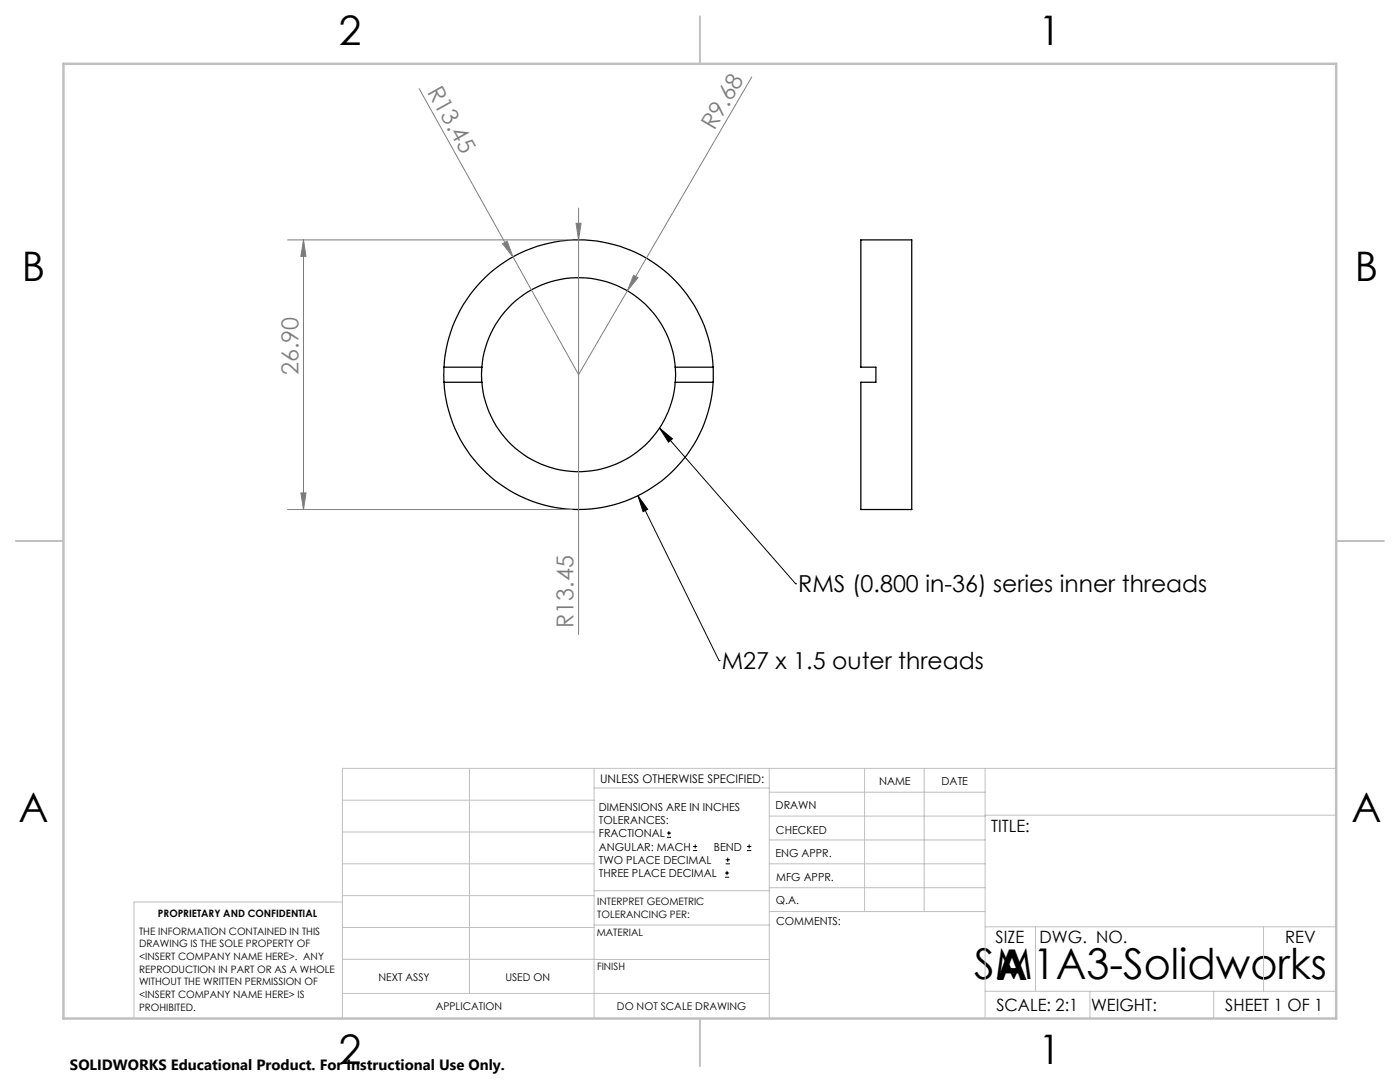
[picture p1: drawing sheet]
<svg xmlns="http://www.w3.org/2000/svg" width="279mm" height="216mm" viewBox="0 0 279 216" stroke-linecap="round" stroke-linejoin="round" font-family="sans-serif">
<g fill="none" stroke="#000" stroke-width=".25">
<path d="M171.8 47.9h10.2v53.8h-10.2v-25.4h3v-3h-3zM88.6 76.3a26.9 26.9 0 0 0 26.9 25.4 26.9 26.9 0 0 0 26.8-25.4M88.6 73.3a26.9 26.9 0 0 1 26.9-25.4 26.9 26.9 0 0 1 26.8 25.4M88.6 73.3v3M88.6 76.3h7.6M88.6 73.3h7.6M96.2 76.3a19.4 19.4 0 0 0 19.3 17.8 19.4 19.4 0 0 0 19.3-17.8M96.2 73.3a19.4 19.4 0 0 1 19.3-17.9 19.4 19.4 0 0 1 19.3 17.9M96.2 73.3v3M134.8 73.3v3M134.8 76.3h7.5M134.8 73.3h7.5"/>
<path d="M142.3 73.3v3"/>
</g>
<g fill="none" stroke="#000" stroke-width=".2">
<path d="M127.3 98.9l16.2 32.9M127.3 98.9l2 2.7-1 .5zM131.6 85.4l27.2 31.1M131.6 85.4l2.6 2.2-.8 .6zM158.8 116.5h.1M143.5 131.8h.1M133.1 167.1h.8M133.1 166.2h.8M133.5 165.8v.9M138.3 169.7h.8M138.3 168.9h.8M138.7 168.5v.8"/>
<path d="M144.7 175h.8M144.7 174.2h.8M144.8 172.4h.9M144.8 171.6h.9M145.1 173.8v.8M145.2 171.1v.9M149.1 169.7h.8M149.1 168.9h.8M149.5 168.5v.8"/>
</g>
<path d="M83.6 17.7l18.8 33.6M150 15.3l-24.8 42.7M57.4 47.9h56.8M60.6 47.9l.5 3.3h-1.1zM60.6 47.9v53.8M100.3 48.6l.9-.5 1.2 3.2zM102.4 51.3l13.1 23.5 9.7-16.8M115 44.6h1l-.5 3.3zM115.5 41.5v85.1M126.4 54.9l.9 .5-2.1 2.6zM60 98.4h1.1l-.5 3.3zM57.4 101.7h56.8" fill="none" stroke="#808080" stroke-width=".2"/>
<g fill="none" stroke="#c0c0c0" stroke-width=".2">
<path d="M68.3 159.7h50.3M93.7 153.3v44.9M118.6 153.3v49.9M118.6 157.2h34.9M153.5 153.3v49.9M153.5 158.1h43.1M172.5 153.3v28.6M184.4 153.3v28.6M196.6 153.3v49.9M266.7 153.3h-198.4v49.9M68.3 178.7h50.3M68.3 172.4h50.3"/>
<path d="M68.3 166h50.3M68.3 180h-41.6v23.2M118.6 177.7h35M153.5 167.6h43.1M153.5 162.8h43.1M153.5 172.4h43.1M153.5 177.1h43.1M196.6 162.7h70.1M68.3 198.2h85.2M68.3 191.4l85.2 .1M68.3 185.1h50.3M118.6 184.6h35"/>
<path d="M153.6 181.9h43M196.6 197.8h70.1M196.6 184.9h70.1M206.7 184.9v12.9M217.5 197.8v5.4M242.2 197.8v5.4M252.2 184.9v12.9"/>
</g>
<path d="M139.7 3.2v9.5M3.1 107.9h9.6M266.7 107.9h9.5M139.7 203.2v9.6" fill="none" stroke="#c0c0c0" stroke-width=".25"/>
<path d="M12.7 12.7h254v190.5h-254z" fill="none" stroke="#c0c0c0" stroke-width=".5"/>
<path d="M127.3 98.9l2 2.7-1 .5zM131.6 85.4l2.6 2.2-.8 .6z" fill="#000"/>
<g fill="#808080">
<path d="M100.3 48.6l.9-.5 1.2 3.2z"/>
<path d="M126.4 54.9l.9 .5-2.1 2.6z"/>
<path d="M115 44.6h1l-.5 3.3z"/>
<path d="M60.6 47.9l.5 3.3h-1.1zM60 98.4h1.1l-.5 3.3z"/>
</g>
<g font-size="8.5">
<text x="194.4" y="195.4">SM1A3-Solidworks</text>
<text x="198.9" y="195.5">A</text>
</g>
<g font-size="8.1">
<text x="67.6" y="8.9">2</text>
<text x="207.3" y="8.9">1</text>
<text x="4.4" y="56.1">B</text>
<text x="270.4" y="56.1">B</text>
<text x="3.7" y="164.1">A</text>
<text x="269.7" y="164.1">A</text>
<text x="67.6" y="212.4">2</text>
<text x="207.3" y="212.4">1</text>
</g>
<g font-size="4.7" fill="#808080">
<text x="85.2" y="18.3" transform="rotate(61 85.2 18.3)">R13.45</text>
<text x="142.6" y="26.2" transform="rotate(-60 142.6 26.2)">R9.68</text>
<text x="59.6" y="74.8" transform="rotate(-90 59.6 74.8)">26.90</text>
<text x="114.5" y="125.3" transform="rotate(-90 114.5 125.3)">R13.45</text>
</g>
<g font-size="4.7">
<text x="159.3" y="118.2">RMS (0.800 in-36) series inner threads</text>
<text x="144" y="133.6">M27 x 1.5 outer threads</text>
</g>
<g font-size="3.4">
<text x="197.8" y="166">TITLE:</text>
<text x="198.7" y="188.1">SIZE</text>
<text x="207.5" y="188.1">DWG. NO.</text>
<text x="256.5" y="188.2">REV</text>
<text x="198.8" y="201.7">SCALE: 2:1</text>
<text x="217.7" y="201.8">WEIGHT:</text>
<text x="244.5" y="201.7">SHEET 1 OF 1</text>
</g>
<text font-size="3" x="14" y="213.5">SOLIDWORKS Educational Product. For Instructional Use Only.</text>
<text font-size="2.4" x="119.8" y="156.2">UNLESS OTHERWISE SPECIFIED:</text>
<g font-size="2.2">
<text x="119.5" y="161.8">DIMENSIONS ARE IN INCHES</text>
<text x="154.8" y="161.4">DRAWN</text>
<text x="175.4" y="156.6">NAME</text>
<text x="187.9" y="156.7">DATE</text>
<text x="119.5" y="164.4">TOLERANCES:</text>
<text x="119.5" y="167.1">FRACTIONAL</text>
<text x="154.9" y="166.3">CHECKED</text>
<text x="119.5" y="169.7">ANGULAR: MACH</text>
<text x="119.5" y="172.4">TWO PLACE DECIMAL</text>
<text x="142.5" y="169.7">BEND</text>
<text x="154.8" y="171">ENG APPR.</text>
<text x="119.5" y="175">THREE PLACE DECIMAL</text>
<text x="154.9" y="175.7">MFG APPR.</text>
<text x="154.9" y="180.4">Q.A.</text>
<text x="154.9" y="184.6">COMMENTS:</text>
</g>
<g font-size="2.1">
<text x="75.5" y="195.7">NEXT ASSY</text>
<text x="100.9" y="195.7">USED ON</text>
<text x="86.9" y="201.5">APPLICATION</text>
<text x="123.1" y="201.6">DO NOT SCALE DRAWING</text>
</g>
<g font-size="2">
<text x="31.5" y="182.9">PROPRIETARY AND CONFIDENTIAL</text>
<text x="119.2" y="180.6">INTERPRET GEOMETRIC</text>
<text x="119.2" y="183.1">TOLERANCING PER:</text>
<text x="27.8" y="186.5">THE INFORMATION CONTAINED IN THIS</text>
<text x="27.8" y="189">DRAWING IS THE SOLE PROPERTY OF</text>
<text x="27.8" y="191.6">&lt;INSERT COMPANY NAME HERE&gt;. ANY</text>
<text x="119.1" y="186.7">MATERIAL</text>
<text x="27.8" y="194.1">REPRODUCTION IN PART OR AS A WHOLE</text>
<text x="27.8" y="196.6">WITHOUT THE WRITTEN PERMISSION OF</text>
<text x="119.1" y="193.5">FINISH</text>
<text x="27.8" y="199.1">&lt;INSERT COMPANY NAME HERE&gt; IS</text>
<text x="27.8" y="201.7">PROHIBITED.</text>
</g>
</svg>
